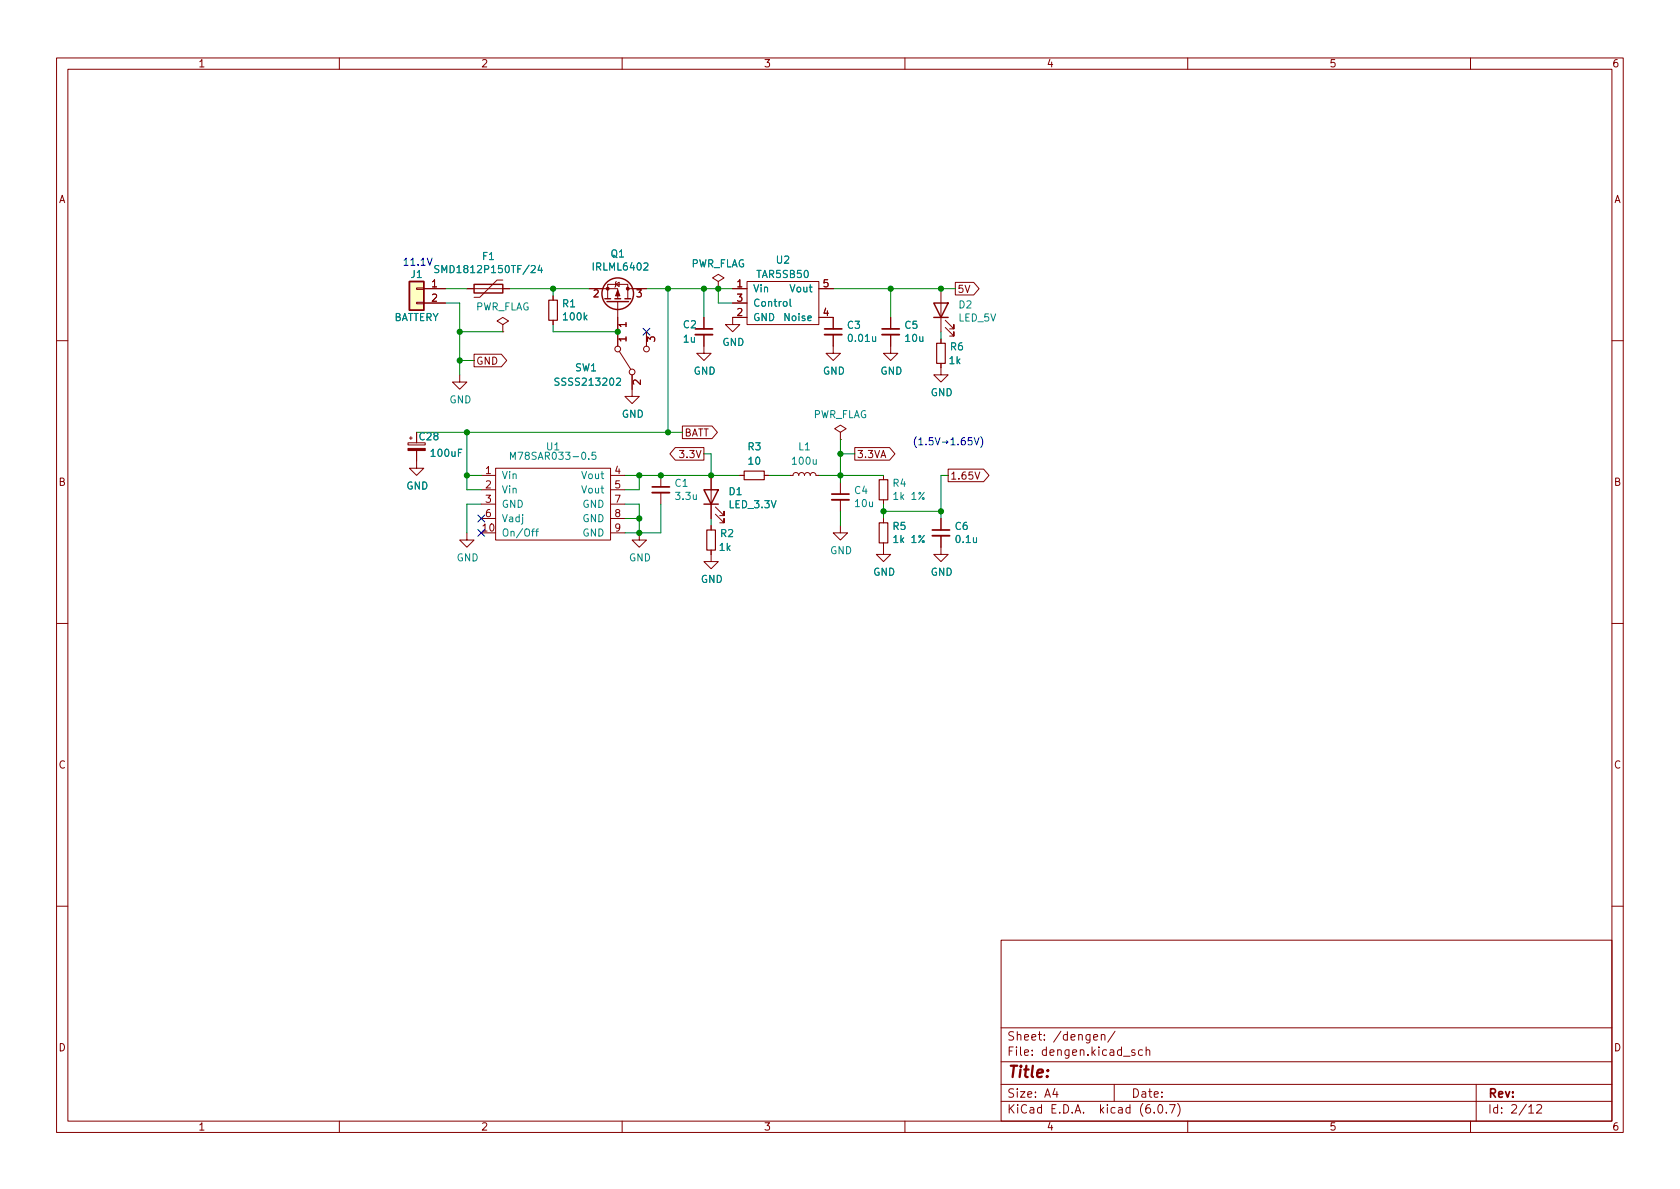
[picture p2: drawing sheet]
<svg xmlns="http://www.w3.org/2000/svg" width="297mm" height="210mm" viewBox="0 0 297 210" stroke-linecap="round" stroke-linejoin="round" font-family="sans-serif">
<g fill="none" stroke="#840000" stroke-width=".18">
<path d="M10 10.2h277v190.1h-277zM12 12.2h273v186.1h-273zM60 10.2v2M110 10.2v2M160 10.2v2M210 10.2v2M260 10.2v2M73.7 53.5h1.2v.2h-1.2zM73.7 50.9h1.2v.3h-1.2zM74.9 51h3.8M74.9 53.6h3.8M82.5 51h7.7"/>
<path d="M88.9 49.5h-1l-3.1 3.1h-1M88.9 57.4l1-.6-1-.7-1 .7 1 .6v1.3M88.9 58.7h.1M97.8 52.3v.8M97.8 56.6v.8M104.1 51h5.1v1.8M107.4 52.8v-2.5h3.6v2.5M108.8 50.3l.7-.4v.8zM109 49.8l-.2 .1v.8l-.1 .1M109.2 53.3v7.9M111 51h3.3M114.3 58.7v2.5"/>
<path d="M124.5 59.2v3.3h1.2l-1.2 1.2-1.3-1.2h1.3M124.5 56.1v2.1M127 49.8l1-.7-1-.6-1 .6 1 .7v1.2M127 51h.1M129.5 51h2.6M129.5 53.6h2.6M132.1 49.8h12.7v7.6h-12.7zM132.1 56.1h-2.6v1.3h1.3l-1.3 1.3-1.2-1.3h1.2M144.8 51h2.5M144.8 56.1h2.5v2.1M147.3 59.2v3.3h1.3l-1.3 1.2-1.3-1.2h1.3M157.5 59.2v3.3h1.2l-1.2 1.2-1.3-1.2h1.3"/>
<path d="M157.5 56.1v2.1M166.4 51v7.7M166.4 59.9v.8M167.1 57.9l1.6 1.5v-.7v.7h-.8M167.1 56.6l1.6 1.6v-.8v.8h-.8M168.9 49.9h3.3l.9 1.1-.9 1.2h-3.3zM10 60.2h2M72.1 78.3h3.1v.4h-3.1zM72.4 77.5h.5M72.6 77.2v.5M73.7 79.7v3.1h1.2l-1.2 1.3-1.3-1.3h1.3M73.7 76.4v1.9"/>
<path d="M81.3 66.3v1.3h1.2l-1.2 1.2-1.3-1.2h1.3M83.8 62.6h4.8l1 1.1-1 1.2h-4.8zM109.5 62.1l2 3.2M111.8 66.3v3.8h1.2l-1.2 1.3-1.3-1.3h1.3M119.4 79.1h5.1v2.3h-5.1l-1-1.1zM120.6 75.3h5.3l.9 1.1-.9 1.2h-5.3zM148.6 76.4l1-.6-1-.6-1 .6 1 .6v1.3M148.6 77.7h.1M151.1 79.1h6.2l.9 1.2-.9 1.1h-6.2zM166.4 64.3v2h1.2l-1.2 1.3-1.3-1.3h1.3M285 60.2h2M82.5 94.2v1.3h1.3l-1.3 1.3-1.2-1.3h1.2"/>
<path d="M85.1 84.1h2.5M85.1 86.6h2.5M85.1 89.1h2.5M85.1 91.7h2.5M87.6 82.8h20.3v12.7h-20.3zM107.9 84.1h2.6M107.9 86.6h2.6M107.9 89.1h2.6M107.9 91.7h2.6M107.9 94.2h2.6M113 94.2v1.3h1.3l-1.3 1.3-1.2-1.3h1.2M116.8 84.1v2"/>
<path d="M116.8 87.1v2M125.7 97.3v2h1.3l-1.3 1.3-1.2-1.3h1.2M125.7 84.1v7.6M125.7 93v.7M126.5 90.9l1.5 1.6v-.8v.8h-.7M126.5 89.7l1.5 1.5v-.8v.8h-.7M130.8 84.1h.8M135.1 84.1h.8M139.7 84.1h.5l.2-.4 .3-.1 .4 .1 .1 .4 .1-.4 .3-.1 .5 .1 .1 .4 .3-.4 .4-.1 .2 .1 .2 .4 .1-.4 .4-.1 .3 .1 .2 .4h.5M148.6 93v1.2h1.3l-1.3 1.3-1.3-1.3h1.3M148.6 85.3v2.1M148.6 88.4v2"/>
<path d="M156.2 96v2h1.3l-1.3 1.3-1.3-1.3h1.3M156.2 84.1v.7M156.2 88.4v.7M156.2 91.7v.8M166.4 94.7v3.3h1.2l-1.2 1.3-1.3-1.3h1.3M166.4 91.7v2M167.6 83h6.3l1 1.1-1 1.1h-6.3zM172.4 83.5l.4 1.2 .4-1.2M10 110.2h2M285 110.2h2M10 160.2h2M177 166.3h108v32h-108z"/>
<path d="M285 160.2h2M60 198.3v2M110 198.3v2M160 198.3v2M177 194.8h108M177 191.8h108M177 187.8h108M177 181.8h108M186.5 192.5l-.4 1h1M186.9 193v1M193.4 183.4l.7-.1-.1-.3-.4-.1-.2 .2v.8h.6M194.7 183.1l.2-.2 .4 .1 .1 .9"/>
<path d="M194.7 182.9v1M197 191.8v3M197.1 182.4l-1.2 1.9M200.6 185.7l-.3-.1-.2 .2v.3l.5 .1v.4h-.5M202 185.7l-.4-.1-.3 .3v.4l.1 .3h.6M202.6 185.8l.3-.2 .3 .1 .1 .9M202.6 185.1v1.5M204.1 196.7v.1M204.9 195.4l.2-.1a.81 .81 0 0 1 .6 .7 .81 .81 0 0 1-.3 .8h-.2a.81 .81 0 0 1-.6-.6 .81 .81 0 0 1 .3-.8zM206.2 196.7v.1M206.8 195.3h1l-.7 1.5M208.2 195.1a1.72 1.72 0 0 1 0 2.3"/>
<path d="M210 198.3v2M260 198.3v2M261 191.8v6.5M270.3 195.8l.4-.5v1.5M270.3 196.8h.9M271.7 195.5l.6-.2 .2 .2 .1 .3-.9 1h.9"/>
<circle cx="109.2" cy="61.7" r=".51"/>
<circle cx="111.8" cy="65.8" r=".51"/>
<circle cx="114.3" cy="61.7" r=".51"/>
</g>
<g fill="none" stroke="#840000" stroke-width=".25">
<path d="M72.4 49.8h2.5v5.1h-2.5zM83.8 50.3h5.1v1.5h-5.1zM106.9 52.8h1M107.3 53.3h3.8M108.7 52.8h1M110.5 52.8h1M165.1 53.6h2.5l-1.2 2.5zM165.1 56.1h2.5M124.5 86.6h2.5l-1.3 2.5zM124.5 89.1h2.5"/>
<circle cx="109.2" cy="51.9" r="2.79"/>
</g>
<path d="M77.6 47l-.5-.1-.2 .2v.3l.6 .3 .1 .3-.3 .2h-.4M95.4 46.9l-.3 .9h.8M95.7 47.4v.8M113.8 46.6l.5-.1 .3 .4-.8 .9h.8M139.7 52.9v1.1l.2 .2M105.3 80h-.6v.6l.1-.1h.5l.1 .2-.1 .4-.2 .1-.4-.1M90.3 81.2v-1.2l.4 .9 .4-.9v1.2M94 94h.5M94.5 93.5l-.3 .2v1.1M94.7 94h.5M95.2 93.5l-.3 .2v1.1" fill="none" stroke="#008484" stroke-width=".18"/>
<g fill="#840000" stroke="#840000" stroke-width=".18">
<path d="M72.1 79.3h3.1v.4h-3.1z"/>
<path d="M109.2 51.3l.4 1h-.8z"/>
<circle cx="107.4" cy="51" r=".25"/>
<circle cx="111" cy="51" r=".25"/>
</g>
<path d="M122.9 59.2h3.1M145.8 59.2h3M156 59.2h3M115.3 87.1h3.1M147.1 88.4h3M164.8 94.7h3.1" fill="none" stroke="#840000" stroke-width=".33"/>
<path d="M122.9 58.2h3.1M145.8 58.2h3M156 58.2h3M115.3 86.1h3.1M147.1 87.4h3M164.8 93.7h3.1" fill="none" stroke="#840000" stroke-width=".3"/>
<path d="M97 53.1h1.6v3.5h-1.6zM165.6 60.7h1.5v3.6h-1.5zM125 93.7h1.5v3.6h-1.5zM131.6 83.3h3.5v1.5h-3.5zM155.4 84.8h1.6v3.6h-1.6zM155.4 92.5h1.6v3.5h-1.6z" fill="none" stroke="#840000" stroke-width=".2"/>
<path d="M72.4 49.8h2.5v5.1h-2.5z" fill="#ffffc2" stroke="#ffffc2" stroke-width=".18"/>
<g fill="none" stroke="#0000c2" stroke-width=".18">
<path d="M75.6 45.6l.4 1.3 .4-1.3M162 77.2a1.46 1.46 0 0 0 0 2M162.5 77.8l.3-.4v1.3M162.5 78.7h.7M163.7 78.5v.2M164.9 77.4h-.6v.6l.2-.1h.4l.1 .2-.1 .4-.1 .2-.5-.2M165.4 77.4l.4 1.3 .4-1.3M166.6 78.2h1M167.4 77.9l.2 .3-.2 .2M168.1 77.8l.4-.4v1.3M168.1 78.7h.8M169.4 78.5v.2"/>
<path d="M170.6 77.4l-.4 .1a.85 .85 0 0 0 0 1.2l.4-.2 .1-.4-.3-.2h-.2l-.2 .2M171.8 77.4h-.6v.6l.1-.1h.5l.1 .2-.1 .4-.2 .2-.4-.2M172.3 77.4l.4 1.3 .4-1.3M173.4 77.2a1.46 1.46 0 0 1 0 2"/>
</g>
<g fill="none" stroke="#008400" stroke-width=".18">
<path d="M78.7 51h3.8M78.7 53.6h2.6v12.7M81.3 58.7h7.6M90.2 51h13.9M97.8 51v1.3M97.8 57.4v1.3h11.4M114.3 51h15.2M118.1 51v25.4M124.5 51v5.1M127 51v2.6h2.5M147.3 51h21.6M157.5 51v5.1"/>
<path d="M166.4 58.7v1.2M73.7 76.4h46.9M81.3 63.7h2.5M82.5 76.4v10.2h2.6M148.6 77.7v7.6M82.5 84.1h2.6M85.1 89.1h-2.6v5.1M110.5 84.1h20.3M110.5 89.1h2.5v5.1M110.5 91.7h2.5M113 84.1v2.5h-2.5M116.8 89.1v5.1h-6.3"/>
<path d="M124.5 80.3h1.2v3.8M125.7 91.7v1.3M135.9 84.1h3.8M144.8 84.1h11.4M148.6 90.4v2.6M148.6 80.3h2.5M156.2 89.1v2.6M156.2 90.4h10.2M167.6 84.1h-1.2v7.6"/>
</g>
<path d="M113.7 58.1l1.2 1.2M114.9 58.1l-1.2 1.2M84.5 93.6l1.2 1.2M84.5 91.1l1.2 1.2M85.7 93.6l-1.2 1.2M85.7 91.1l-1.2 1.2" fill="none" stroke="#000084" stroke-width=".18"/>
<g fill="#008400" stroke="#008400" stroke-width=".18">
<circle cx="166.4" cy="51" r=".46"/>
<circle cx="148.6" cy="80.3" r=".46"/>
<circle cx="156.2" cy="90.4" r=".46"/>
<circle cx="166.4" cy="90.4" r=".46"/>
<circle cx="157.5" cy="51" r=".46"/>
<circle cx="113" cy="84.1" r=".46"/>
<circle cx="82.5" cy="84.1" r=".46"/>
<circle cx="113" cy="94.2" r=".46"/>
<circle cx="113" cy="91.7" r=".46"/>
<circle cx="125.7" cy="84.1" r=".46"/>
<circle cx="148.6" cy="84.1" r=".46"/>
<circle cx="118.1" cy="76.4" r=".46"/>
<circle cx="127" cy="51" r=".46"/>
<circle cx="124.5" cy="51" r=".46"/>
<circle cx="116.8" cy="84.1" r=".46"/>
<circle cx="118.1" cy="51" r=".46"/>
<circle cx="97.8" cy="51" r=".46"/>
<circle cx="82.5" cy="76.4" r=".46"/>
<circle cx="81.3" cy="63.7" r=".46"/>
<circle cx="81.3" cy="58.7" r=".46"/>
<circle cx="109.2" cy="58.7" r=".46"/>
</g>
<text font-size="2.8" fill="#840000" x="178" y="190.6">Title:</text>
<g font-size="2.1" fill="#840000">
<text x="178" y="184">Sheet: /dengen/</text>
<text x="178" y="186.7">File: dengen.kicad_sch</text>
<text x="178" y="196.9">KiCad E.D.A. kicad (6.0.7)</text>
<text x="178" y="194.1">Size: A4</text>
<text x="200" y="194.1">Date:</text>
<text x="263" y="194.1">Rev:</text>
<text x="263" y="196.9">Id: 2/12</text>
</g>
<g font-size="1.8" fill="#840000">
<text x="35" y="11.9">1</text>
<text x="85" y="11.9">2</text>
<text x="135" y="11.9">3</text>
<text x="185" y="11.9">4</text>
<text x="235" y="11.9">5</text>
<text x="285" y="11.9">6</text>
<text x="10.3" y="35.9">A</text>
<text x="285.3" y="35.9">A</text>
<text x="76.3" y="50.8">1</text>
<text x="76.3" y="53.3">2</text>
<text x="104.9" y="52.6">2</text>
<text x="112.5" y="52.6">3</text>
<text x="130.3" y="50.8">1</text>
<text x="130.3" y="53.3">3</text>
<text x="145.6" y="50.8">5</text>
<text x="169.2" y="51.8">5V</text>
<text x="110.7" y="57.9" transform="rotate(-90 110.7 57.9)">1</text>
<text x="130.3" y="55.9">2</text>
<text x="145.6" y="55.9">4</text>
<text x="84.1" y="64.5">GND</text>
<text x="110.7" y="60.4" transform="rotate(-90 110.7 60.4)">1</text>
<text x="115.8" y="60.4" transform="rotate(-90 115.8 60.4)">3</text>
<text x="113.3" y="68.1" transform="rotate(-90 113.3 68.1)">2</text>
<text x="121" y="77.2">BATT</text>
<text x="85.9" y="83.8">1</text>
<text x="108.7" y="83.8">4</text>
<text x="120.5" y="81">3.3V</text>
<text x="151.4" y="81">3.3VA</text>
<text x="10.3" y="85.9">B</text>
<text x="85.9" y="86.4">2</text>
<text x="85.9" y="88.9">3</text>
<text x="108.7" y="86.4">5</text>
<text x="108.7" y="88.9">7</text>
<text x="168" y="84.8">1.65V</text>
<text x="285.3" y="85.9">B</text>
<text x="85.4" y="94">10</text>
<text x="85.9" y="91.4">6</text>
<text x="108.7" y="91.4">8</text>
<text x="108.7" y="94">9</text>
<text x="10.3" y="135.9">C</text>
<text x="285.3" y="135.9">C</text>
<text x="10.3" y="185.9">D</text>
<text x="285.3" y="185.9">D</text>
<text x="35" y="199.9">1</text>
<text x="85" y="199.9">2</text>
<text x="135" y="199.9">3</text>
<text x="185" y="199.9">4</text>
<text x="235" y="199.9">5</text>
<text x="285" y="199.9">6</text>
</g>
<text font-size="1.8" fill="#0000c2" x="71.1" y="47">11.1V</text>
<g font-size="1.8" fill="#008484">
<text x="85.3" y="46">F1</text>
<text x="104.8" y="47.8">IRLML6402</text>
<text x="108" y="45.5">Q1</text>
<text x="122" y="47.3">PWR_FLAG</text>
<text x="137.3" y="46.6">U2</text>
<text x="72.7" y="49.1">J1</text>
<text x="78.1" y="48.3">SMD1812P150TF/24</text>
<text x="133.1" y="51.7">Vin</text>
<text x="133.9" y="49.1">TAR5SB50</text>
<text x="139.8" y="51.7">Vout</text>
<text x="69.5" y="56.8">BATTERY</text>
<text x="83.9" y="54.9">PWR_FLAG</text>
<text x="99.5" y="54.3">R1</text>
<text x="99.7" y="56.6">100k</text>
<text x="120.8" y="58">C2</text>
<text x="133.1" y="56.8">GND</text>
<text x="133.1" y="54.2">Control</text>
<text x="138.9" y="56.8">Noise</text>
<text x="149.8" y="58.1">C3</text>
<text x="160" y="58.1">C5</text>
<text x="169.5" y="56.8">LED_5V</text>
<text x="169.6" y="54.5">D2</text>
<text x="101.7" y="65.7">SW1</text>
<text x="120.9" y="60.6">1u</text>
<text x="127.7" y="61.2">GND</text>
<text x="150.2" y="60.4">0.01u</text>
<text x="160.2" y="60.4">10u</text>
<text x="167.9" y="64.4">1k</text>
<text x="168.1" y="61.9">R6</text>
<text x="79.4" y="71.3">GND</text>
<text x="98.6" y="68.2">SSSS213202</text>
<text x="122.6" y="66.2">GND</text>
<text x="145.5" y="66.2">GND</text>
<text x="155.6" y="66.2">GND</text>
<text x="164.5" y="70">GND</text>
<text x="74.2" y="77.8">C28</text>
<text x="109.9" y="73.9">GND</text>
<text x="143.6" y="73.9">PWR_FLAG</text>
<text x="76.4" y="80.8">100uF</text>
<text x="91.2" y="81.3">M78SAR033-0.5</text>
<text x="96.7" y="79.6">U1</text>
<text x="132.3" y="79.6">R3</text>
<text x="132.4" y="82.2">10</text>
<text x="140.2" y="82.2">100u</text>
<text x="141.2" y="79.6">L1</text>
<text x="71.8" y="86.6">GND</text>
<text x="88.6" y="84.7">Vin</text>
<text x="88.6" y="87.2">Vin</text>
<text x="88.6" y="89.8">GND</text>
<text x="103" y="84.7">Vout</text>
<text x="103" y="87.2">Vout</text>
<text x="103" y="89.8">GND</text>
<text x="119.4" y="86.1">C1</text>
<text x="119.6" y="88.4">3.3u</text>
<text x="128.9" y="87.5">D1</text>
<text x="129" y="89.9">LED_3.3V</text>
<text x="151.1" y="87.3">C4</text>
<text x="151.3" y="89.7">10u</text>
<text x="157.9" y="86.1">R4</text>
<text x="158.2" y="88.4">1k 1%</text>
<text x="88.6" y="94.9">On/Off</text>
<text x="88.6" y="92.3">Vadj</text>
<text x="103" y="92.3">GND</text>
<text x="103" y="94.9">GND</text>
<text x="127.4" y="95">R2</text>
<text x="157.9" y="93.7">R5</text>
<text x="168.9" y="93.7">C6</text>
<text x="80.7" y="99.3">GND</text>
<text x="111.2" y="99.3">GND</text>
<text x="127.2" y="97.4">1k</text>
<text x="146.8" y="98">GND</text>
<text x="154.4" y="101.8">GND</text>
<text x="158.2" y="96">1k 1%</text>
<text x="164.5" y="101.8">GND</text>
<text x="169.1" y="96">0.1u</text>
<text x="123.9" y="103.1">GND</text>
</g>
</svg>
